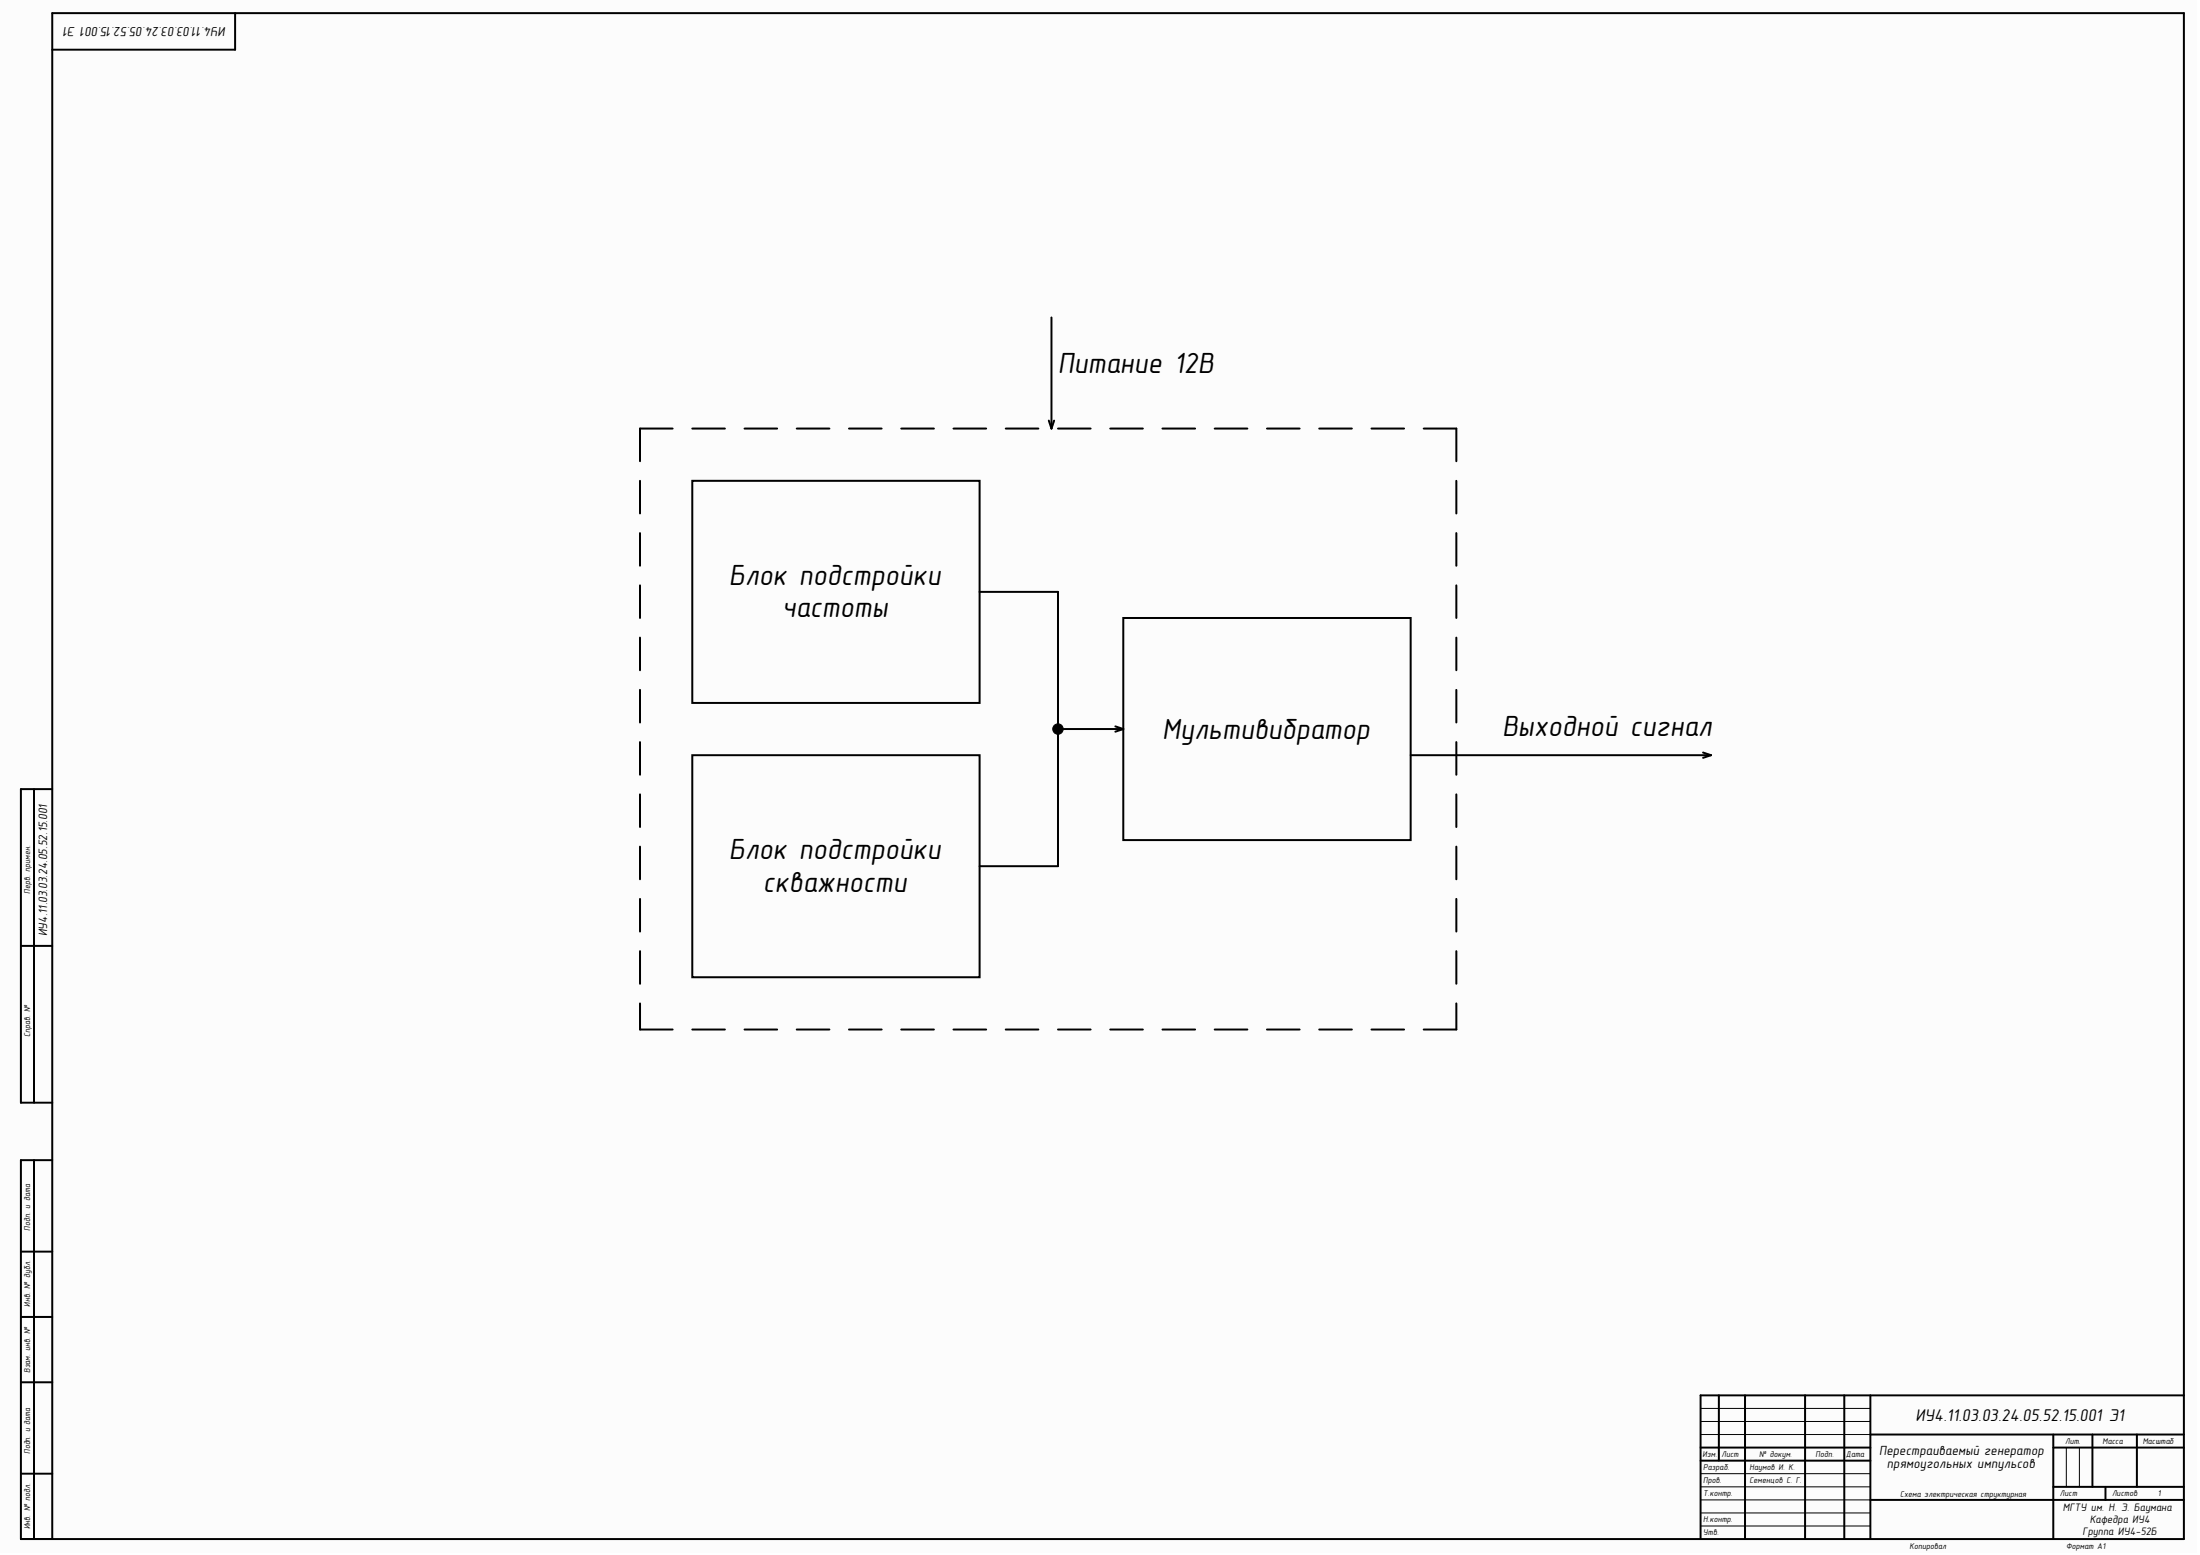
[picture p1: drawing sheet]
<svg xmlns="http://www.w3.org/2000/svg" width="841mm" height="594mm" viewBox="0 0 841 594" stroke-linecap="round" stroke-linejoin="round" font-family="sans-serif">
<g fill="#fcfcfc">
<path d="M0 0h839.5v593h-839.5z" fill-rule="evenodd"/>
<path d="M0 0h839.5v593h-839.5z" fill-rule="evenodd"/>
</g>
<g fill="none" stroke="#000" stroke-width=".76">
<path d="M89.8 5v14h-69.8M401.8 121.3v42.4M257 163.7h-12.4v12.5M264.5 163.7h12.5M284.5 163.7h12.5M304.4 163.7h12.5M324.4 163.7h12.5M344.4 163.7h12.5M364.3 163.7h12.5M384.3 163.7h12.5M400.8 160.7l1 3M402.8 160.7l-1 3"/>
<path d="M404.3 163.7h12.4M424.3 163.7h12.4M444.2 163.7h12.5M464.2 163.7h12.5M484.1 163.7h12.5M504.1 163.7h12.5M524.1 163.7h12.4M544 163.7h12.5v12.5M244.6 183.7v12.5M264.5 183.7h109.8v84.9h-109.8zM556.5 183.7v12.5M244.6 203.7v12.4"/>
<path d="M556.5 203.7v12.4M244.6 223.6v12.5M374.3 226.1h30v104.8h-30M429.2 236.1h109.8v84.9h-109.8zM556.5 223.6v12.5M244.6 243.6v12.5M556.5 243.6v12.5M244.6 263.6v12.4M404.3 278.5h24.9M426.2 277.5l3 1M429.2 278.5l-3 1M556.5 263.6v12.4"/>
<path d="M244.6 283.5v12.5M264.5 288.5h109.8v84.9h-109.8zM539 288.5h114.8M556.5 283.5v12.5M650.8 287.5l3 1M653.8 288.5l-3 1M13 301.5v119.8M20 301.5h-12v119.8h12M244.6 303.5v12.5M556.5 303.5v12.5M244.6 323.4v12.5M556.5 323.4v12.5"/>
<path d="M244.6 343.4v12.5M556.5 343.4v12.5M8 361.4h12M244.6 363.4v12.4M556.5 363.4v12.4M244.6 383.3v10h12.4M264.5 393.3h12.5M284.5 393.3h12.5M304.4 393.3h12.5M324.4 393.3h12.5M344.4 393.3h12.5M364.3 393.3h12.5"/>
<path d="M384.3 393.3h12.5M404.3 393.3h12.4M424.3 393.3h12.4M444.2 393.3h12.5M464.2 393.3h12.5M484.1 393.3h12.5M504.1 393.3h12.5M524.1 393.3h12.4M556.5 383.3v10h-12.5M13 443.2v144.8M20 443.2h-12v144.8h826.5v-583h-814.5v583M8 478.2h12"/>
<path d="M8 503.1h12M8 528.1h12M656.8 533.1v24.9M666.8 533.1v54.9M689.8 533.1v54.9M704.7 533.1v54.9M714.7 533.1v54.9M834.5 533.1h-184.7v54.9M649.8 553h64.9M649.8 558h64.9M714.7 548.1h119.8M784.6 553h49.9"/>
<path d="M784.6 548.1v39.9M799.6 548.1v19.9M816.6 548.1v19.9M8 563h12M714.7 573h119.8M784.6 568h49.9M804.6 568v5"/>
</g>
<g fill="none" stroke="#000" stroke-width=".38">
<path d="M649.8 538.1h64.9M649.8 548.1h64.9M649.8 543.1h64.9M789.6 553v15M794.6 553v15M649.8 578h64.9M649.8 573h64.9M649.8 568h64.9M649.8 563h64.9M649.8 583h64.9"/>
<circle cx="404.3" cy="278.5" r="2"/>
</g>
<circle cx="404.3" cy="278.5" r="2" fill="#000"/>
<g font-size="11.3">
<text x="404.2" y="142.6">Питание 12В</text>
<text x="278.6" y="223.5">Блок подстройки</text>
<text x="298.8" y="235.9">частоты</text>
<text x="573.9" y="281.3">Выходной сигнал</text>
<text x="444" y="282.4">Мультивибратор</text>
<text x="278.6" y="328.3">Блок подстройки</text>
<text x="291.5" y="340.7">скважности</text>
</g>
<text font-size="6.6" x="731.9" y="542.8">ИУ4.11.03.03.24.05.52.15.001 Э1</text>
<g font-size="5.1">
<text x="86.5" y="10.2" transform="rotate(-180 86.5 10.2)">ИУ4.11.03.03.24.05.52.15.001 Э1</text>
<text x="718.1" y="555.8">Перестраиваемый генератор</text>
<text x="721" y="560.8">прямоугольных импульсов</text>
</g>
<text font-size="4.7" x="18.1" y="357.7" transform="rotate(-90 18.1 357.7)">ИУ4.11.03.03.24.05.52.15.001</text>
<g font-size="4.2">
<text x="788.2" y="577.4">МГТУ им. Н. Э. Баумана</text>
<text x="798.5" y="581.9">Кафедра ИУ4</text>
<text x="795.8" y="586.4">Группа ИУ4-52Б</text>
</g>
<g font-size="3.3">
<text x="11.6" y="341.4" transform="rotate(-90 11.6 341.4)">Перв. примен.</text>
<text x="11.6" y="396.3" transform="rotate(-90 11.6 396.3)">Справ. №</text>
<text x="11.6" y="470.2" transform="rotate(-90 11.6 470.2)">Подп. и дата</text>
<text x="11.6" y="499.2" transform="rotate(-90 11.6 499.2)">Инв. № дубл.</text>
<text x="11.6" y="524.6" transform="rotate(-90 11.6 524.6)">Взам. инв. №</text>
<text x="789.1" y="551.6">Лит.</text>
<text x="803.4" y="551.6">Масса</text>
<text x="818.8" y="551.6">Масштаб</text>
<text x="11.6" y="555.5" transform="rotate(-90 11.6 555.5)">Подп. и дата</text>
<text x="650.5" y="556.6">Изм.</text>
<text x="657.8" y="556.6">Лист</text>
<text x="672.2" y="556.6">№ докум.</text>
<text x="693.8" y="556.6">Подп.</text>
<text x="705.4" y="556.6">Дата</text>
<text x="650.9" y="561.6">Разраб.</text>
<text x="668.5" y="561.6">Наумов И. К.</text>
<text x="650.9" y="566.6">Пров.</text>
<text x="668.5" y="566.6">Семенцов С. Г.</text>
<text x="650.9" y="571.6">Т.контр.</text>
<text x="726.1" y="572.1">Схема электрическая структурная</text>
<text x="787.1" y="571.6">Лист</text>
<text x="807" y="571.6">Листов</text>
<text x="824.5" y="571.6">1</text>
<text x="650.9" y="581.6">Н.контр.</text>
<text x="11.6" y="584.3" transform="rotate(-90 11.6 584.3)">Инв. № подл.</text>
<text x="650.9" y="586.6">Утв.</text>
<text x="729.7" y="591.6">Копировал</text>
<text x="789.6" y="591.6">Формат А1</text>
</g>
</svg>
